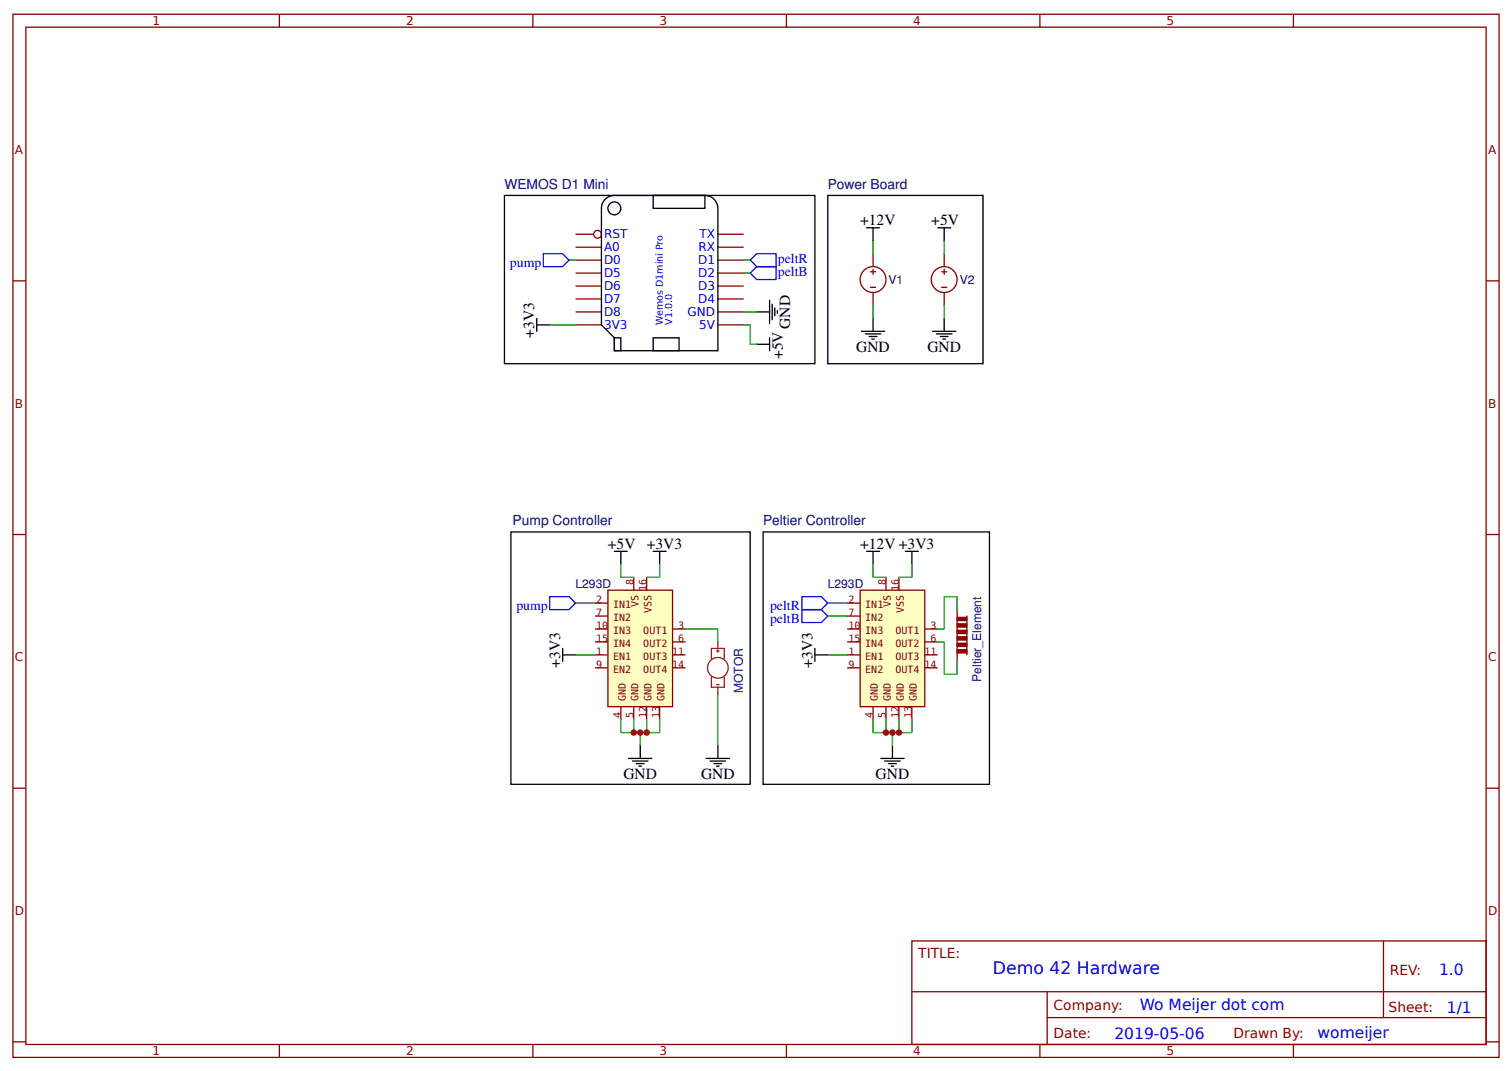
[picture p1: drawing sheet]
<svg xmlns="http://www.w3.org/2000/svg" width="309mm" height="219mm" viewBox="0 0 309 219" stroke-linecap="round" stroke-linejoin="round" font-family="sans-serif">
<g fill="none" stroke="#800" stroke-width=".26">
<path d="M2.6 2.9h304.1v213.3h-304.1zM5.3 5.6h298.7v207.9h-298.7zM57.1 2.9v2.7M109 2.9v2.7M160.9 2.9v2.7M212.7 2.9v2.7M264.6 2.9v2.7M2.6 57.4h2.7M117.7 47.9h3.7M117.7 50.5h5.3M117.7 53.2h5.3M117.7 55.8h5.3"/>
<path d="M117.7 58.5h5.3M146.8 47.9h5.3M146.8 50.5h5.3M146.8 53.2h5.3M146.8 55.8h5.3M146.8 58.5h5.3M178.1 55.6h1M178.1 58.7h1M178.6 51.9v2.6M178.6 55v1.1M178.6 59.8v2.6M192.6 55.6h1.1"/>
<path d="M192.6 58.7h1.1M193.1 51.9v2.6M193.1 55v1.1M193.1 59.8v2.6M304 57.4h2.7M117.7 61.1h5.3M117.7 63.8h5.3M117.7 66.4h5.3M146.8 61.1h5.3M146.8 63.8h5.3M146.8 66.4h5.3M2.6 109.3h2.7"/>
<path d="M304 109.3h2.7M2.6 161.1h2.7M304 161.1h2.7M186.5 192.4h117.5v21.1h-117.5zM283 192.4v15.6M2.6 213h2.7M57.1 213.5v2.7M109 213.5v2.7M160.9 213.5v2.7M186.6 202.7h117.3M212.7 213.5v2.7M214.2 208h89.7"/>
<path d="M214.2 202.7v10.6M264.6 213.5v2.7M304 213h2.7"/>
<circle cx="122.2" cy="47.9" r=".79"/>
<circle cx="178.6" cy="57.2" r="2.65"/>
<circle cx="193.1" cy="57.2" r="2.65"/>
</g>
<g fill="none" stroke="#000" stroke-width=".26">
<path d="M133.6 40h10.6v2.6h-10.6zM123.6 40.9a2.64 2.64 0 0 1 2.1-.9h18.5a2.65 2.65 0 0 1 2.6 2.6v29.1h-21.1v-2.6l-2.7-2.7v-23.8l.1-.6zM177.3 46.6h2.6M178.6 46.6v2.6M191.8 46.6h2.7M193.1 46.6v2.6M109.8 66.4h2.6M109.8 65.1v2.6M125.7 69.1h1.3v2.6h-1.3zM133.6 69.1h5.3v2.6h-5.3zM154.8 63.8h2.6M154.8 70.4h2.6"/>
<path d="M157.4 61.4v4.7M157.4 69.1v2.6M158 62.2v3.2M158.5 63v1.6M159 63.5v.5M176.2 67.7h4.8M177 68.3h3.2M177.8 68.8h1.6M178.3 69.3h.6M178.6 65.1v2.6M190.8 67.7h4.7M191.6 68.3h3.1"/>
<path d="M192.4 68.8h1.5M192.9 69.3h.5M193.1 65.1v2.6"/>
<circle cx="125.7" cy="42.6" r="1.32"/>
</g>
<path d="M112.4 66.4h5.3" fill="none" stroke="#080" stroke-width=".26"/>
<path d="M124.4 120.6h13.2v23.9h-13.2z" fill="#ffffc2" stroke="#840000" stroke-width=".26"/>
<g fill="none" stroke="#840000" stroke-width=".26">
<path d="M129.6 118v2.6M132.3 118v2.6M121.7 133.9h2.7M121.7 123.3h2.7M121.7 128.6h2.7M121.7 131.2h2.7M121.7 125.9h2.7M121.7 136.5h2.7M137.6 133.9h2.6M137.6 128.6h2.6M137.6 131.2h2.6M137.6 136.5h2.6"/>
<path d="M127 144.5v2.6M129.6 144.5v2.6M132.3 144.5v2.6M134.9 144.5v2.6"/>
</g>
<g fill="none" stroke="#000" stroke-width=".26">
<path d="M169.3 40h31.8v34.3h-31.8zM125.7 112.7h2.6M127 112.7v2.7M133.6 112.7h2.7M134.9 112.7v2.7M115.1 133.9h2.6M115.1 132.6v2.6M128.6 155h4.7M129.4 155.6h3.2M130.2 156.1h1.6M130.7 156.6h.5M131 152.4v2.6"/>
<path d="M144.5 155h4.7M145.3 155.6h3.1M146 156.1h1.6M146.6 156.6h.5M146.8 152.4v2.6"/>
</g>
<g fill="none" stroke="#8d2323" stroke-width=".26">
<path d="M145.5 134.7v-2.1h2.7v2.1M145.5 138.4v2.1h2.7v-2.1M146.6 133.1h.5M146.6 140h.5M146.8 131.2v1.4M146.8 132.8v.5M146.8 140.5v1.3"/>
<circle cx="146.8" cy="136.5" r="2.12"/>
</g>
<g fill="none" stroke="#080" stroke-width=".26">
<path d="M178.6 49.2v2.7M193.1 49.2v2.7M178.6 62.4v2.7M193.1 62.4v2.7M127 115.4v2.6h2.6M134.9 115.4v2.6h-2.6M117.7 133.9h4M117.7 123.3h4M140.2 128.6h6.6v2.6M127 147.1v2.7h4v2.6M129.6 147.1v2.7M132.3 147.1v2.7"/>
<path d="M134.9 147.1v2.7h-3.9M146.8 141.8v10.6"/>
</g>
<path d="M112.4 122h4l1.3 1.3-1.3 1.3h-4z" fill="none" stroke="#00f" stroke-width=".26"/>
<path d="M175.9 120.6h13.3v23.9h-13.3z" fill="#ffffc2" stroke="#840000" stroke-width=".26"/>
<g fill="none" stroke="#840000" stroke-width=".26">
<path d="M181.2 118v2.6M183.9 118v2.6M173.3 133.9h2.6M173.3 123.3h2.6M173.3 128.6h2.6M173.3 131.2h2.6M173.3 125.9h2.6M173.3 136.5h2.6M189.2 133.9h2.6M189.2 128.6h2.6M189.2 131.2h2.6M189.2 136.5h2.6"/>
<path d="M195.8 125.9v8zM195.8 124.6v1.3M195.8 133.9v1.3M197.8 125.9v8M178.6 144.5v2.6M181.2 144.5v2.6M183.9 144.5v2.6M186.5 144.5v2.6"/>
</g>
<g fill="none" stroke="#000" stroke-width=".26">
<path d="M103.2 40h63.5v34.3h-63.5zM104.5 108.7h49v51.6h-49zM156.1 108.7h46.3v51.6h-46.3zM177.3 112.7h2.6M178.6 112.7v2.7M185.2 112.7h2.7M186.5 112.7v2.7M166.7 133.9h2.6M166.7 132.6v2.6M180.2 155h4.7M181 155.6h3.1M181.8 156.1h1.6"/>
<path d="M182.3 156.6h.5M182.6 152.4v2.6"/>
</g>
<g fill="none" stroke="#080" stroke-width=".26">
<path d="M116.4 53.2h1.3M152.1 53.2h1.4M152.1 55.8h1.4M152.1 66.4h1.4v4h1.3M152.1 63.8h2.7M178.6 115.4v2.6h2.6M186.5 115.4v2.6h-2.6M169.3 133.9h4M169.3 123.3h4M169.3 125.9h4M191.8 131.2h1.3v6.6h2.7v-2.6M195.8 124.6v-2.6h-2.7v6.6h-1.3"/>
<path d="M178.6 147.1v2.7h4v2.6M181.2 147.1v2.7M183.9 147.1v2.7M186.5 147.1v2.7h-3.9"/>
</g>
<path d="M111.1 51.9h4l1.3 1.3-1.3 1.3h-4zM153.5 53.2l1.3-1.3h3.9v2.6h-3.9zM153.5 55.8l1.3-1.3h3.9v2.6h-3.9zM164 122h4l1.3 1.3-1.3 1.3h-4zM164 124.6h4l1.3 1.3-1.3 1.4h-4z" fill="none" stroke="#00f" stroke-width=".26"/>
<g fill="#840000" stroke="#840000" stroke-width=".26">
<path d="M195.8 126.2h2v.7h-2z"/>
<path d="M195.8 127.5h2v.7h-2z"/>
<path d="M195.8 128.9h2v.6h-2z"/>
<path d="M195.8 130.2h2v.6h-2z"/>
<path d="M195.8 131.5h2v.7h-2z"/>
<path d="M195.8 132.8h2v.7h-2z"/>
</g>
<g fill="#c00">
<circle cx="132.3" cy="149.8" r=".66"/>
<circle cx="131" cy="149.8" r=".66"/>
<circle cx="129.6" cy="149.8" r=".66"/>
<circle cx="181.2" cy="149.8" r=".66"/>
<circle cx="182.6" cy="149.8" r=".66"/>
<circle cx="183.9" cy="149.8" r=".66"/>
</g>
<text font-size="3.5" fill="#00f" x="203.1" y="199.1">Demo 42 Hardware</text>
<g font-size="3.2">
<text x="175.9" y="46">+12V</text>
<text x="190.5" y="46">+5V</text>
<text x="109.3" y="69.1" transform="rotate(-90 109.3 69.1)">+3V3</text>
<text x="161.7" y="67.2" transform="rotate(-90 161.7 67.2)">GND</text>
<text x="175.2" y="72">GND</text>
<text x="189.7" y="72">GND</text>
<text x="160.1" y="73.4" transform="rotate(-90 160.1 73.4)">+5V</text>
<text x="124.4" y="112.2">+5V</text>
<text x="132.3" y="112.2">+3V3</text>
<text x="175.9" y="112.2">+12V +3V3</text>
<text x="114.6" y="136.5" transform="rotate(-90 114.6 136.5)">+3V3</text>
<text x="166.2" y="136.5" transform="rotate(-90 166.2 136.5)">+3V3</text>
<text x="127.5" y="159.3">GND</text>
<text x="143.4" y="159.3">GND</text>
<text x="179.1" y="159.3">GND</text>
</g>
<g font-size="3.2" fill="#00f">
<text x="294.4" y="199.3">1.0</text>
<text x="233.2" y="206.5">Wo Meijer dot com</text>
<text x="296" y="207">1/1</text>
<text x="228" y="212.3">2019-05-06</text>
<text x="269.5" y="212.3">womeijer</text>
</g>
<g font-size="2.8" fill="#000080">
<text x="103.2" y="38.6">WEMOS D1 Mini</text>
<text x="169.3" y="38.6">Power Board</text>
<text x="104.9" y="107.4">Pump Controller</text>
<text x="156.1" y="107.4">Peltier Controller</text>
</g>
<g font-size="2.8" fill="#00f">
<text x="159.1" y="53.7">peltR</text>
<text x="104.3" y="54.5">pump</text>
<text x="159.1" y="56.4">peltB</text>
<text x="105.6" y="124.6">pump</text>
<text x="157.5" y="124.6">peltR</text>
<text x="157.5" y="127.3">peltB</text>
</g>
<g font-size="2.8" fill="#800">
<text x="187.9" y="195.8">TITLE:</text>
<text x="284.3" y="199.3">REV:</text>
<text x="215.5" y="206.4">Company:</text>
<text x="284.1" y="206.9">Sheet:</text>
<text x="215.5" y="212.2">Date:</text>
<text x="252.3" y="212.3">Drawn By:</text>
</g>
<g font-size="2.5" fill="#800">
<text x="31.2" y="5.2">1</text>
<text x="83.1" y="5.2">2</text>
<text x="134.9" y="5.2">3</text>
<text x="186.8" y="5.2">4</text>
<text x="238.7" y="5.2">5</text>
<text x="3" y="31.5">A</text>
<text x="304.4" y="31.5">A</text>
<text x="3" y="83.3">B</text>
<text x="304.4" y="83.3">B</text>
<text x="3" y="135.2">C</text>
<text x="304.4" y="135.2">C</text>
<text x="3" y="187.1">D</text>
<text x="304.4" y="187.1">D</text>
<text x="31.2" y="215.8">1</text>
<text x="83.1" y="215.8">2</text>
<text x="134.9" y="215.8">3</text>
<text x="186.8" y="215.8">4</text>
<text x="238.7" y="215.8">5</text>
</g>
<g font-size="2.5" fill="#00f">
<text x="123.6" y="54">D0</text>
<text x="123.6" y="51.3">A0</text>
<text x="123.6" y="48.7">RST</text>
<text x="142.8" y="54">D1</text>
<text x="142.9" y="51.3">RX</text>
<text x="143.1" y="48.7">TX</text>
<text x="123.6" y="59.3">D6</text>
<text x="123.6" y="56.6">D5</text>
<text x="142.8" y="56.6">D2</text>
<text x="142.8" y="59.3">D3</text>
<text x="123.6" y="64.6">D8</text>
<text x="123.6" y="61.9">D7</text>
<text x="140.7" y="64.6">GND</text>
<text x="142.8" y="61.9">D4</text>
<text x="123.6" y="67.2">3V3</text>
<text x="143.1" y="67.2">5V</text>
</g>
<g font-size="2.5" fill="#000080">
<text x="181.8" y="58">V1</text>
<text x="196.3" y="58">V2</text>
<text x="117.7" y="120.3">L293D</text>
<text x="169.3" y="120.3">L293D</text>
<text x="152" y="141.7" transform="rotate(-90 152 141.7)">MOTOR</text>
<text x="200.7" y="139.4" transform="rotate(-90 200.7 139.4)">Peltier_Element</text>
</g>
<g font-size="2" fill="#840000">
<text x="129.6" y="119.5" transform="rotate(-90 129.6 119.5)">8</text>
<text x="181.2" y="119.5" transform="rotate(-90 181.2 119.5)">8</text>
<text x="122" y="123.3">2</text>
<text x="122" y="125.9">7</text>
<text x="125.4" y="124.3">IN1</text>
<text x="130.6" y="124.2" transform="rotate(-90 130.6 124.2)">VS</text>
<text x="132.3" y="120.7" transform="rotate(-90 132.3 120.7)">16</text>
<text x="133.3" y="125.4" transform="rotate(-90 133.3 125.4)">VSS</text>
<text x="173.6" y="123.3">2</text>
<text x="173.6" y="125.9">7</text>
<text x="177" y="124.3">IN1</text>
<text x="182.2" y="124.2" transform="rotate(-90 182.2 124.2)">VS</text>
<text x="183.9" y="120.7" transform="rotate(-90 183.9 120.7)">16</text>
<text x="184.9" y="125.4" transform="rotate(-90 184.9 125.4)">VSS</text>
<text x="122" y="128.6">10</text>
<text x="122" y="131.2">15</text>
<text x="125.4" y="126.9">IN2</text>
<text x="125.4" y="129.6">IN3</text>
<text x="131.6" y="129.6">OUT1</text>
<text x="138.7" y="128.6">3</text>
<text x="138.7" y="131.2">6</text>
<text x="173.6" y="128.6">10</text>
<text x="173.6" y="131.2">15</text>
<text x="177" y="126.9">IN2</text>
<text x="177" y="129.6">IN3</text>
<text x="183.2" y="129.6">OUT1</text>
<text x="190.3" y="128.6">3</text>
<text x="190.3" y="131.2">6</text>
<text x="122" y="133.9">1</text>
<text x="122" y="136.5">9</text>
<text x="125.4" y="134.9">EN1</text>
<text x="125.4" y="137.5">EN2</text>
<text x="125.4" y="132.2">IN4</text>
<text x="131.6" y="132.2">OUT2</text>
<text x="131.6" y="134.9">OUT3</text>
<text x="131.6" y="137.5">OUT4</text>
<text x="137.5" y="133.9">11</text>
<text x="137.5" y="136.5">14</text>
<text x="173.6" y="133.9">1</text>
<text x="173.6" y="136.5">9</text>
<text x="177" y="134.9">EN1</text>
<text x="177" y="137.5">EN2</text>
<text x="177" y="132.2">IN4</text>
<text x="183.2" y="132.2">OUT2</text>
<text x="183.2" y="134.9">OUT3</text>
<text x="183.2" y="137.5">OUT4</text>
<text x="189.1" y="133.9">11</text>
<text x="189.1" y="136.5">14</text>
<text x="128" y="143.4" transform="rotate(-90 128 143.4)">GND</text>
<text x="130.6" y="143.4" transform="rotate(-90 130.6 143.4)">GND</text>
<text x="133.3" y="143.4" transform="rotate(-90 133.3 143.4)">GND</text>
<text x="135.9" y="143.4" transform="rotate(-90 135.9 143.4)">GND</text>
<text x="179.6" y="143.4" transform="rotate(-90 179.6 143.4)">GND</text>
<text x="182.2" y="143.4" transform="rotate(-90 182.2 143.4)">GND</text>
<text x="184.9" y="143.4" transform="rotate(-90 184.9 143.4)">GND</text>
<text x="187.5" y="143.4" transform="rotate(-90 187.5 143.4)">GND</text>
<text x="127" y="146.8" transform="rotate(-90 127 146.8)">4</text>
<text x="129.6" y="146.8" transform="rotate(-90 129.6 146.8)">5</text>
<text x="132.3" y="146.8" transform="rotate(-90 132.3 146.8)">12</text>
<text x="134.9" y="146.8" transform="rotate(-90 134.9 146.8)">13</text>
<text x="178.6" y="146.8" transform="rotate(-90 178.6 146.8)">4</text>
<text x="181.2" y="146.8" transform="rotate(-90 181.2 146.8)">5</text>
<text x="183.9" y="146.8" transform="rotate(-90 183.9 146.8)">12</text>
<text x="186.5" y="146.8" transform="rotate(-90 186.5 146.8)">13</text>
</g>
<g font-size="1.9" fill="#00f">
<text x="135.6" y="66.4" transform="rotate(-90 135.6 66.4)">Wemos D1mini Pro</text>
<text x="137.5" y="66.4" transform="rotate(-90 137.5 66.4)">V1.0.0</text>
</g>
</svg>
